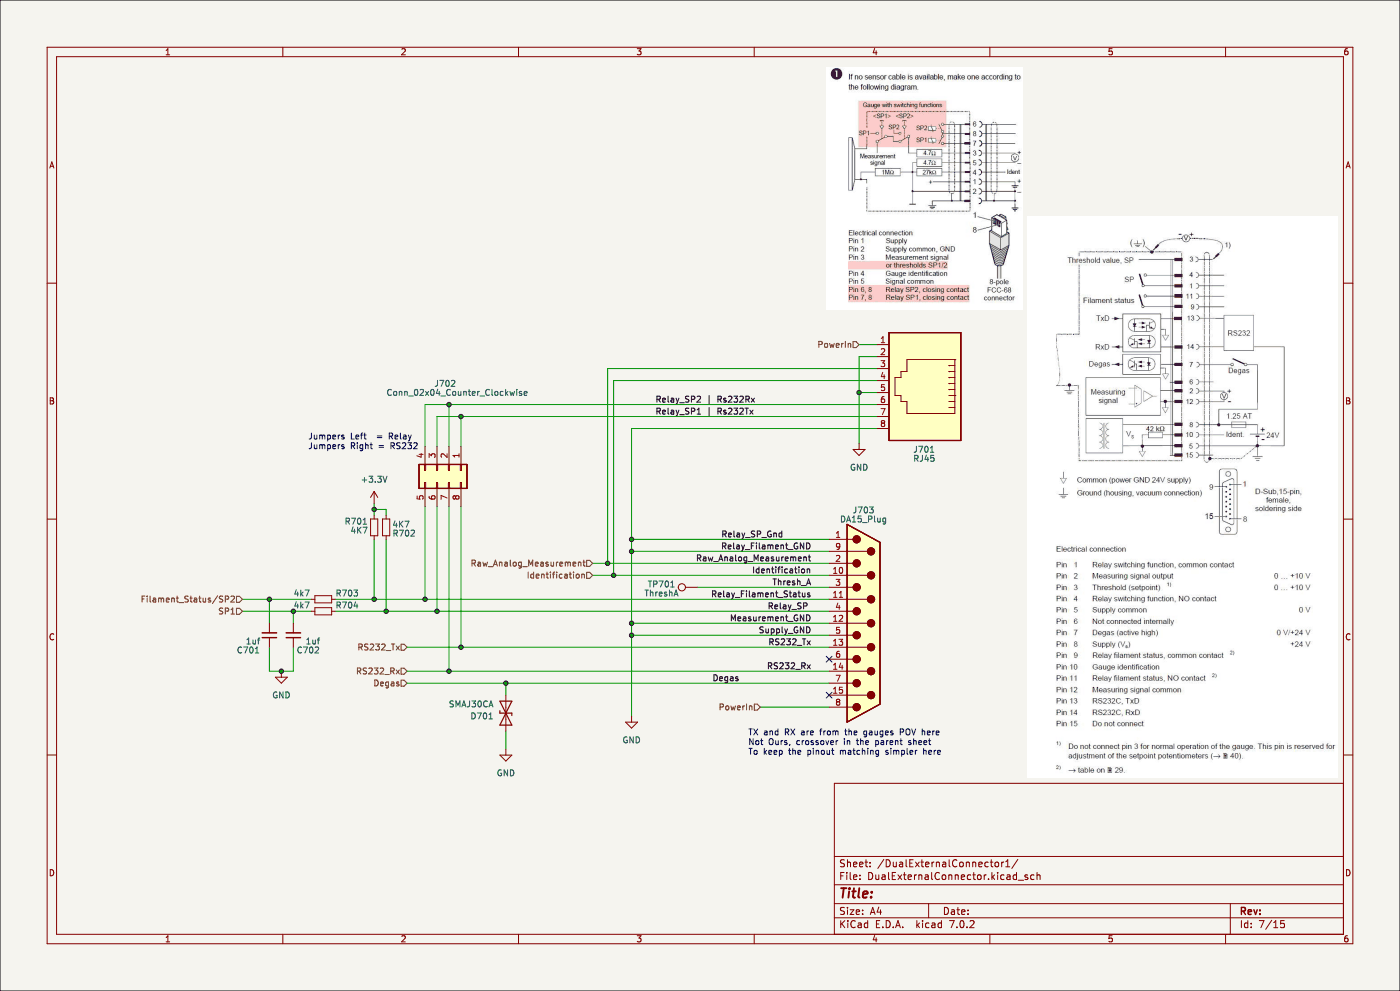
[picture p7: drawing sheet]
(kicad_sch (version 20230121) (generator eeschema)

 (paper "A4")

 (lib_symbols
  (symbol "Connector:DA15_Plug" (pin_names (offset 1.016) hide) (in_bom yes) (on_board yes)
   (property "Reference" "J" (at 0.508 21.59 0) (effects (font (size 1.27 1.27))))
   (property "Value" "DA15_Plug" (at 0 -22.225 0) (effects (font (size 1.27 1.27))))
   (property "Footprint" "" (at 0 0 0) (effects (font (size 1.27 1.27)) hide))
   (property "Datasheet" " ~" (at 0 0 0) (effects (font (size 1.27 1.27)) hide))
   (symbol "DA15_Plug_0_1"
    (circle (center -1.778 -17.78) (radius 0.762) (stroke (width 0) (type default)) (fill (type outline)))
    (circle (center -1.778 -12.7) (radius 0.762) (stroke (width 0) (type default)) (fill (type outline)))
    (circle (center -1.778 -7.62) (radius 0.762) (stroke (width 0) (type default)) (fill (type outline)))
    (circle (center -1.778 -2.54) (radius 0.762) (stroke (width 0) (type default)) (fill (type outline)))
    (circle (center -1.778 2.54) (radius 0.762) (stroke (width 0) (type default)) (fill (type outline)))
    (circle (center -1.778 7.62) (radius 0.762) (stroke (width 0) (type default)) (fill (type outline)))
    (circle (center -1.778 12.7) (radius 0.762) (stroke (width 0) (type default)) (fill (type outline)))
    (circle (center -1.778 17.78) (radius 0.762) (stroke (width 0) (type default)) (fill (type outline)))
    (polyline (pts (xy -3.81 -17.78) (xy -2.54 -17.78)) (stroke (width 0) (type default)) (fill (type none)))
    (polyline (pts (xy -3.81 -15.24) (xy 0.508 -15.24)) (stroke (width 0) (type default)) (fill (type none)))
    (polyline (pts (xy -3.81 -12.7) (xy -2.54 -12.7)) (stroke (width 0) (type default)) (fill (type none)))
    (polyline (pts (xy -3.81 -10.16) (xy 0.508 -10.16)) (stroke (width 0) (type default)) (fill (type none)))
    (polyline (pts (xy -3.81 -7.62) (xy -2.54 -7.62)) (stroke (width 0) (type default)) (fill (type none)))
    (polyline (pts (xy -3.81 -5.08) (xy 0.508 -5.08)) (stroke (width 0) (type default)) (fill (type none)))
    (polyline (pts (xy -3.81 -2.54) (xy -2.54 -2.54)) (stroke (width 0) (type default)) (fill (type none)))
    (polyline (pts (xy -3.81 0) (xy 0.508 0)) (stroke (width 0) (type default)) (fill (type none)))
    (polyline (pts (xy -3.81 2.54) (xy -2.54 2.54)) (stroke (width 0) (type default)) (fill (type none)))
    (polyline (pts (xy -3.81 5.08) (xy 0.508 5.08)) (stroke (width 0) (type default)) (fill (type none)))
    (polyline (pts (xy -3.81 7.62) (xy -2.54 7.62)) (stroke (width 0) (type default)) (fill (type none)))
    (polyline (pts (xy -3.81 10.16) (xy 0.508 10.16)) (stroke (width 0) (type default)) (fill (type none)))
    (polyline (pts (xy -3.81 12.7) (xy -2.54 12.7)) (stroke (width 0) (type default)) (fill (type none)))
    (polyline (pts (xy -3.81 15.24) (xy 0.508 15.24)) (stroke (width 0) (type default)) (fill (type none)))
    (polyline (pts (xy -3.81 17.78) (xy -2.54 17.78)) (stroke (width 0) (type default)) (fill (type none)))
    (polyline (pts (xy -3.81 -20.955) (xy 3.175 -17.145) (xy 3.175 17.145) (xy -3.81 20.955) (xy -3.81 -20.955)) (stroke (width 0.254) (type default)) (fill (type background)))
    (circle (center 1.27 -15.24) (radius 0.762) (stroke (width 0) (type default)) (fill (type outline)))
    (circle (center 1.27 -10.16) (radius 0.762) (stroke (width 0) (type default)) (fill (type outline)))
    (circle (center 1.27 -5.08) (radius 0.762) (stroke (width 0) (type default)) (fill (type outline)))
    (circle (center 1.27 0) (radius 0.762) (stroke (width 0) (type default)) (fill (type outline)))
    (circle (center 1.27 5.08) (radius 0.762) (stroke (width 0) (type default)) (fill (type outline)))
    (circle (center 1.27 10.16) (radius 0.762) (stroke (width 0) (type default)) (fill (type outline)))
    (circle (center 1.27 15.24) (radius 0.762) (stroke (width 0) (type default)) (fill (type outline))))
   (symbol "DA15_Plug_1_1"
    (pin passive line (at -7.62 -17.78 0) (length 3.81) (name "1" (effects (font (size 1.27 1.27)))) (number "1" (effects (font (size 1.27 1.27)))))
    (pin passive line (at -7.62 -10.16 0) (length 3.81) (name "P10" (effects (font (size 1.27 1.27)))) (number "10" (effects (font (size 1.27 1.27)))))
    (pin passive line (at -7.62 -5.08 0) (length 3.81) (name "P111" (effects (font (size 1.27 1.27)))) (number "11" (effects (font (size 1.27 1.27)))))
    (pin passive line (at -7.62 0 0) (length 3.81) (name "P12" (effects (font (size 1.27 1.27)))) (number "12" (effects (font (size 1.27 1.27)))))
    (pin passive line (at -7.62 5.08 0) (length 3.81) (name "P13" (effects (font (size 1.27 1.27)))) (number "13" (effects (font (size 1.27 1.27)))))
    (pin passive line (at -7.62 10.16 0) (length 3.81) (name "P14" (effects (font (size 1.27 1.27)))) (number "14" (effects (font (size 1.27 1.27)))))
    (pin passive line (at -7.62 15.24 0) (length 3.81) (name "P15" (effects (font (size 1.27 1.27)))) (number "15" (effects (font (size 1.27 1.27)))))
    (pin passive line (at -7.62 -12.7 0) (length 3.81) (name "2" (effects (font (size 1.27 1.27)))) (number "2" (effects (font (size 1.27 1.27)))))
    (pin passive line (at -7.62 -7.62 0) (length 3.81) (name "3" (effects (font (size 1.27 1.27)))) (number "3" (effects (font (size 1.27 1.27)))))
    (pin passive line (at -7.62 -2.54 0) (length 3.81) (name "4" (effects (font (size 1.27 1.27)))) (number "4" (effects (font (size 1.27 1.27)))))
    (pin passive line (at -7.62 2.54 0) (length 3.81) (name "5" (effects (font (size 1.27 1.27)))) (number "5" (effects (font (size 1.27 1.27)))))
    (pin passive line (at -7.62 7.62 0) (length 3.81) (name "6" (effects (font (size 1.27 1.27)))) (number "6" (effects (font (size 1.27 1.27)))))
    (pin passive line (at -7.62 12.7 0) (length 3.81) (name "7" (effects (font (size 1.27 1.27)))) (number "7" (effects (font (size 1.27 1.27)))))
    (pin passive line (at -7.62 17.78 0) (length 3.81) (name "8" (effects (font (size 1.27 1.27)))) (number "8" (effects (font (size 1.27 1.27)))))
    (pin passive line (at -7.62 -15.24 0) (length 3.81) (name "P9" (effects (font (size 1.27 1.27)))) (number "9" (effects (font (size 1.27 1.27)))))))
  (symbol "Connector:TestPoint" (pin_numbers hide) (pin_names (offset 0.762) hide) (in_bom yes) (on_board yes)
   (property "Reference" "TP" (at 0 6.858 0) (effects (font (size 1.27 1.27))))
   (property "Value" "TestPoint" (at 0 5.08 0) (effects (font (size 1.27 1.27))))
   (property "Footprint" "" (at 5.08 0 0) (effects (font (size 1.27 1.27)) hide))
   (property "Datasheet" "~" (at 5.08 0 0) (effects (font (size 1.27 1.27)) hide))
   (symbol "TestPoint_0_1"
    (circle (center 0 3.302) (radius 0.762) (stroke (width 0) (type default)) (fill (type none))))
   (symbol "TestPoint_1_1"
    (pin passive line (at 0 0 90) (length 2.54) (name "1" (effects (font (size 1.27 1.27)))) (number "1" (effects (font (size 1.27 1.27)))))))
  (symbol "Connector_Generic:Conn_02x04_Counter_Clockwise" (pin_names (offset 1.016) hide) (in_bom yes) (on_board yes)
   (property "Reference" "J" (at 1.27 5.08 0) (effects (font (size 1.27 1.27))))
   (property "Value" "Conn_02x04_Counter_Clockwise" (at 1.27 -7.62 0) (effects (font (size 1.27 1.27))))
   (property "Footprint" "" (at 0 0 0) (effects (font (size 1.27 1.27)) hide))
   (property "Datasheet" "~" (at 0 0 0) (effects (font (size 1.27 1.27)) hide))
   (symbol "Conn_02x04_Counter_Clockwise_1_1"
    (rectangle (start -1.27 -4.953) (end 0 -5.207) (stroke (width 0.1524) (type default)) (fill (type none)))
    (rectangle (start -1.27 -2.413) (end 0 -2.667) (stroke (width 0.1524) (type default)) (fill (type none)))
    (rectangle (start -1.27 0.127) (end 0 -0.127) (stroke (width 0.1524) (type default)) (fill (type none)))
    (rectangle (start -1.27 2.667) (end 0 2.413) (stroke (width 0.1524) (type default)) (fill (type none)))
    (rectangle (start -1.27 3.81) (end 3.81 -6.35) (stroke (width 0.254) (type default)) (fill (type background)))
    (rectangle (start 3.81 -4.953) (end 2.54 -5.207) (stroke (width 0.1524) (type default)) (fill (type none)))
    (rectangle (start 3.81 -2.413) (end 2.54 -2.667) (stroke (width 0.1524) (type default)) (fill (type none)))
    (rectangle (start 3.81 0.127) (end 2.54 -0.127) (stroke (width 0.1524) (type default)) (fill (type none)))
    (rectangle (start 3.81 2.667) (end 2.54 2.413) (stroke (width 0.1524) (type default)) (fill (type none)))
    (pin passive line (at -5.08 2.54 0) (length 3.81) (name "Pin_1" (effects (font (size 1.27 1.27)))) (number "1" (effects (font (size 1.27 1.27)))))
    (pin passive line (at -5.08 0 0) (length 3.81) (name "Pin_2" (effects (font (size 1.27 1.27)))) (number "2" (effects (font (size 1.27 1.27)))))
    (pin passive line (at -5.08 -2.54 0) (length 3.81) (name "Pin_3" (effects (font (size 1.27 1.27)))) (number "3" (effects (font (size 1.27 1.27)))))
    (pin passive line (at -5.08 -5.08 0) (length 3.81) (name "Pin_4" (effects (font (size 1.27 1.27)))) (number "4" (effects (font (size 1.27 1.27)))))
    (pin passive line (at 7.62 -5.08 180) (length 3.81) (name "Pin_5" (effects (font (size 1.27 1.27)))) (number "5" (effects (font (size 1.27 1.27)))))
    (pin passive line (at 7.62 -2.54 180) (length 3.81) (name "Pin_6" (effects (font (size 1.27 1.27)))) (number "6" (effects (font (size 1.27 1.27)))))
    (pin passive line (at 7.62 0 180) (length 3.81) (name "Pin_7" (effects (font (size 1.27 1.27)))) (number "7" (effects (font (size 1.27 1.27)))))
    (pin passive line (at 7.62 2.54 180) (length 3.81) (name "Pin_8" (effects (font (size 1.27 1.27)))) (number "8" (effects (font (size 1.27 1.27)))))))
  (symbol "PGD-Library:C_Small" (pin_numbers hide) (pin_names (offset 0.254) hide) (in_bom yes) (on_board yes)
   (property "Reference" "C" (at 0.254 1.778 0) (effects (font (size 1.27 1.27)) (justify left)))
   (property "Value" "C_Small" (at 0.254 -2.032 0) (effects (font (size 1.27 1.27)) (justify left)))
   (property "Footprint" "" (at 0 0 0) (effects (font (size 1.27 1.27)) hide))
   (property "Datasheet" "~" (at 0 0 0) (effects (font (size 1.27 1.27)) hide))
   (symbol "C_Small_0_1"
    (polyline (pts (xy -1.524 -0.508) (xy 1.524 -0.508)) (stroke (width 0.3302) (type default)) (fill (type none)))
    (polyline (pts (xy -1.524 0.508) (xy 1.524 0.508)) (stroke (width 0.3048) (type default)) (fill (type none))))
   (symbol "C_Small_1_1"
    (pin passive line (at 0 2.54 270) (length 2.032) (name "~" (effects (font (size 1.27 1.27)))) (number "1" (effects (font (size 1.27 1.27)))))
    (pin passive line (at 0 -2.54 90) (length 2.032) (name "~" (effects (font (size 1.27 1.27)))) (number "2" (effects (font (size 1.27 1.27)))))))
  (symbol "PGD-Library:D_TVS" (pin_numbers hide) (pin_names (offset 1.016) hide) (in_bom yes) (on_board yes)
   (property "Reference" "D" (at 0 2.54 0) (effects (font (size 1.27 1.27))))
   (property "Value" "D_TVS" (at 0 -2.54 0) (effects (font (size 1.27 1.27))))
   (property "Footprint" "" (at 0 0 0) (effects (font (size 1.27 1.27)) hide))
   (property "Datasheet" "~" (at 0 0 0) (effects (font (size 1.27 1.27)) hide))
   (symbol "D_TVS_0_1"
    (polyline (pts (xy 1.27 0) (xy -1.27 0)) (stroke (width 0) (type default)) (fill (type none)))
    (polyline (pts (xy 0.508 1.27) (xy 0 1.27) (xy 0 -1.27) (xy -0.508 -1.27)) (stroke (width 0.254) (type default)) (fill (type none)))
    (polyline (pts (xy -2.54 1.27) (xy -2.54 -1.27) (xy 2.54 1.27) (xy 2.54 -1.27) (xy -2.54 1.27)) (stroke (width 0.254) (type default)) (fill (type none))))
   (symbol "D_TVS_1_1"
    (pin passive line (at -3.81 0 0) (length 2.54) (name "A1" (effects (font (size 1.27 1.27)))) (number "1" (effects (font (size 1.27 1.27)))))
    (pin passive line (at 3.81 0 180) (length 2.54) (name "A2" (effects (font (size 1.27 1.27)))) (number "2" (effects (font (size 1.27 1.27)))))))
  (symbol "PGD-Library:RJ45" (pin_names (offset 1.016)) (in_bom yes) (on_board yes)
   (property "Reference" "J" (at -5.08 13.97 0) (effects (font (size 1.27 1.27)) (justify right)))
   (property "Value" "RJ45" (at 2.54 13.97 0) (effects (font (size 1.27 1.27)) (justify left)))
   (property "Footprint" "" (at 0 0.635 90) (effects (font (size 1.27 1.27)) hide))
   (property "Datasheet" "~" (at 0 0.635 90) (effects (font (size 1.27 1.27)) hide))
   (symbol "RJ45_0_1"
    (polyline (pts (xy -5.08 4.445) (xy -6.35 4.445)) (stroke (width 0) (type default)) (fill (type none)))
    (polyline (pts (xy -5.08 5.715) (xy -6.35 5.715)) (stroke (width 0) (type default)) (fill (type none)))
    (polyline (pts (xy -6.35 -3.175) (xy -5.08 -3.175) (xy -5.08 -3.175)) (stroke (width 0) (type default)) (fill (type none)))
    (polyline (pts (xy -6.35 -1.905) (xy -5.08 -1.905) (xy -5.08 -1.905)) (stroke (width 0) (type default)) (fill (type none)))
    (polyline (pts (xy -6.35 -0.635) (xy -5.08 -0.635) (xy -5.08 -0.635)) (stroke (width 0) (type default)) (fill (type none)))
    (polyline (pts (xy -6.35 0.635) (xy -5.08 0.635) (xy -5.08 0.635)) (stroke (width 0) (type default)) (fill (type none)))
    (polyline (pts (xy -6.35 1.905) (xy -5.08 1.905) (xy -5.08 1.905)) (stroke (width 0) (type default)) (fill (type none)))
    (polyline (pts (xy -5.08 3.175) (xy -6.35 3.175) (xy -6.35 3.175)) (stroke (width 0) (type default)) (fill (type none)))
    (polyline (pts (xy -6.35 -4.445) (xy -6.35 6.985) (xy 3.81 6.985) (xy 3.81 4.445) (xy 5.08 4.445) (xy 5.08 3.175) (xy 6.35 3.175) (xy 6.35 -0.635) (xy 5.08 -0.635) (xy 5.08 -1.905) (xy 3.81 -1.905) (xy 3.81 -4.445) (xy -6.35 -4.445) (xy -6.35 -4.445)) (stroke (width 0) (type default)) (fill (type none)))
    (rectangle (start 7.62 12.7) (end -7.62 -10.16) (stroke (width 0.254) (type default)) (fill (type background))))
   (symbol "RJ45_1_1"
    (pin passive line (at 10.16 -7.62 180) (length 2.54) (name "~" (effects (font (size 1.27 1.27)))) (number "1" (effects (font (size 1.27 1.27)))))
    (pin passive line (at 10.16 -5.08 180) (length 2.54) (name "~" (effects (font (size 1.27 1.27)))) (number "2" (effects (font (size 1.27 1.27)))))
    (pin passive line (at 10.16 -2.54 180) (length 2.54) (name "~" (effects (font (size 1.27 1.27)))) (number "3" (effects (font (size 1.27 1.27)))))
    (pin passive line (at 10.16 0 180) (length 2.54) (name "~" (effects (font (size 1.27 1.27)))) (number "4" (effects (font (size 1.27 1.27)))))
    (pin passive line (at 10.16 2.54 180) (length 2.54) (name "~" (effects (font (size 1.27 1.27)))) (number "5" (effects (font (size 1.27 1.27)))))
    (pin passive line (at 10.16 5.08 180) (length 2.54) (name "~" (effects (font (size 1.27 1.27)))) (number "6" (effects (font (size 1.27 1.27)))))
    (pin passive line (at 10.16 7.62 180) (length 2.54) (name "~" (effects (font (size 1.27 1.27)))) (number "7" (effects (font (size 1.27 1.27)))))
    (pin passive line (at 10.16 10.16 180) (length 2.54) (name "~" (effects (font (size 1.27 1.27)))) (number "8" (effects (font (size 1.27 1.27)))))))
  (symbol "PGD-Library:R_Small" (pin_numbers hide) (pin_names (offset 0.254) hide) (in_bom yes) (on_board yes)
   (property "Reference" "R" (at 0.762 0.508 0) (effects (font (size 1.27 1.27)) (justify left)))
   (property "Value" "R_Small" (at 0.762 -1.016 0) (effects (font (size 1.27 1.27)) (justify left)))
   (property "Footprint" "" (at 0 0 0) (effects (font (size 1.27 1.27)) hide))
   (property "Datasheet" "~" (at 0 0 0) (effects (font (size 1.27 1.27)) hide))
   (symbol "R_Small_0_1"
    (rectangle (start -0.762 1.778) (end 0.762 -1.778) (stroke (width 0.2032) (type default)) (fill (type none))))
   (symbol "R_Small_1_1"
    (pin passive line (at 0 2.54 270) (length 0.762) (name "~" (effects (font (size 1.27 1.27)))) (number "1" (effects (font (size 1.27 1.27)))))
    (pin passive line (at 0 -2.54 90) (length 0.762) (name "~" (effects (font (size 1.27 1.27)))) (number "2" (effects (font (size 1.27 1.27)))))))
  (symbol "power:+3.3V" (power) (pin_names (offset 0)) (in_bom yes) (on_board yes)
   (property "Reference" "#PWR" (at 0 -3.81 0) (effects (font (size 1.27 1.27)) hide))
   (property "Value" "+3.3V" (at 0 3.556 0) (effects (font (size 1.27 1.27))))
   (property "Footprint" "" (at 0 0 0) (effects (font (size 1.27 1.27)) hide))
   (property "Datasheet" "" (at 0 0 0) (effects (font (size 1.27 1.27)) hide))
   (symbol "+3.3V_0_1"
    (polyline (pts (xy -0.762 1.27) (xy 0 2.54)) (stroke (width 0) (type default)) (fill (type none)))
    (polyline (pts (xy 0 0) (xy 0 2.54)) (stroke (width 0) (type default)) (fill (type none)))
    (polyline (pts (xy 0 2.54) (xy 0.762 1.27)) (stroke (width 0) (type default)) (fill (type none))))
   (symbol "+3.3V_1_1"
    (pin power_in line (at 0 0 90) (length 0) hide (name "+3.3V" (effects (font (size 1.27 1.27)))) (number "1" (effects (font (size 1.27 1.27)))))))
  (symbol "power:GND" (power) (pin_names (offset 0)) (in_bom yes) (on_board yes)
   (property "Reference" "#PWR" (at 0 -6.35 0) (effects (font (size 1.27 1.27)) hide))
   (property "Value" "GND" (at 0 -3.81 0) (effects (font (size 1.27 1.27))))
   (property "Footprint" "" (at 0 0 0) (effects (font (size 1.27 1.27)) hide))
   (property "Datasheet" "" (at 0 0 0) (effects (font (size 1.27 1.27)) hide))
   (symbol "GND_0_1"
    (polyline (pts (xy 0 0) (xy 0 -1.27) (xy 1.27 -1.27) (xy 0 -2.54) (xy -1.27 -1.27) (xy 0 -1.27)) (stroke (width 0) (type default)) (fill (type none))))
   (symbol "GND_1_1"
    (pin power_in line (at 0 0 270) (length 0) hide (name "GND" (effects (font (size 1.27 1.27)))) (number "1" (effects (font (size 1.27 1.27))))))))

 (junction (at 133.985 132.08) (diameter 0) (color 0 0 0 0))
 (junction (at 133.985 114.3) (diameter 0) (color 0 0 0 0))
 (junction (at 128.905 119.38) (diameter 0) (color 0 0 0 0))
 (junction (at 133.985 116.84) (diameter 0) (color 0 0 0 0))
 (junction (at 97.79 88.265) (diameter 0) (color 0 0 0 0))
 (junction (at 95.25 142.24) (diameter 0) (color 0 0 0 0))
 (junction (at 90.17 127) (diameter 0) (color 0 0 0 0))
 (junction (at 79.375 127) (diameter 0) (color 0 0 0 0))
 (junction (at 182.245 83.185) (diameter 0) (color 0 0 0 0))
 (junction (at 62.23 129.54) (diameter 0) (color 0 0 0 0))
 (junction (at 92.71 129.54) (diameter 0) (color 0 0 0 0))
 (junction (at 59.69 142.24) (diameter 0) (color 0 0 0 0))
 (junction (at 95.25 85.725) (diameter 0) (color 0 0 0 0))
 (junction (at 133.985 134.62) (diameter 0) (color 0 0 0 0))
 (junction (at 107.315 144.78) (diameter 0) (color 0 0 0 0))
 (junction (at 57.15 127) (diameter 0) (color 0 0 0 0))
 (junction (at 130.175 121.92) (diameter 0) (color 0 0 0 0))
 (junction (at 81.915 129.54) (diameter 0) (color 0 0 0 0))
 (junction (at 79.375 107.95) (diameter 0) (color 0 0 0 0))
 (junction (at 97.79 137.16) (diameter 0) (color 0 0 0 0))

 (no_connect (at 175.895 147.32))
 (no_connect (at 175.895 139.7))

 (wire (pts (xy 92.71 88.265) (xy 97.79 88.265)) (stroke (width 0) (type default)))
 (wire (pts (xy 107.315 147.32) (xy 107.315 144.78)) (stroke (width 0) (type default)))
 (wire (pts (xy 62.23 129.54) (xy 66.04 129.54)) (stroke (width 0) (type default)))
 (wire (pts (xy 90.17 127) (xy 175.895 127)) (stroke (width 0) (type default)))
 (wire (pts (xy 92.71 88.265) (xy 92.71 94.615)) (stroke (width 0) (type default)))
 (wire (pts (xy 182.245 73.025) (xy 186.055 73.025)) (stroke (width 0) (type default)))
 (wire (pts (xy 62.23 129.54) (xy 62.23 132.08)) (stroke (width 0) (type default)))
 (wire (pts (xy 57.15 127) (xy 57.15 132.08)) (stroke (width 0) (type default)))
 (wire (pts (xy 79.375 107.95) (xy 79.375 109.22)) (stroke (width 0) (type default)))
 (wire (pts (xy 57.15 142.24) (xy 59.69 142.24)) (stroke (width 0) (type default)))
 (wire (pts (xy 86.36 142.24) (xy 95.25 142.24)) (stroke (width 0) (type default)))
 (wire (pts (xy 79.375 106.68) (xy 79.375 107.95)) (stroke (width 0) (type default)))
 (wire (pts (xy 175.895 114.3) (xy 133.985 114.3)) (stroke (width 0) (type default)))
 (wire (pts (xy 133.985 132.08) (xy 133.985 134.62)) (stroke (width 0) (type default)))
 (wire (pts (xy 107.315 154.94) (xy 107.315 158.75)) (stroke (width 0) (type default)))
 (wire (pts (xy 128.905 78.105) (xy 128.905 119.38)) (stroke (width 0) (type default)))
 (wire (pts (xy 186.055 90.805) (xy 133.985 90.805)) (stroke (width 0) (type default)))
 (wire (pts (xy 161.29 149.86) (xy 175.895 149.86)) (stroke (width 0) (type default)))
 (wire (pts (xy 97.79 88.265) (xy 186.055 88.265)) (stroke (width 0) (type default)))
 (wire (pts (xy 57.15 137.16) (xy 57.15 142.24)) (stroke (width 0) (type default)))
 (wire (pts (xy 133.985 90.805) (xy 133.985 114.3)) (stroke (width 0) (type default)))
 (wire (pts (xy 125.73 121.92) (xy 130.175 121.92)) (stroke (width 0) (type default)))
 (wire (pts (xy 95.25 107.315) (xy 95.25 142.24)) (stroke (width 0) (type default)))
 (wire (pts (xy 51.435 129.54) (xy 62.23 129.54)) (stroke (width 0) (type default)))
 (wire (pts (xy 130.175 80.645) (xy 130.175 121.92)) (stroke (width 0) (type default)))
 (wire (pts (xy 182.245 75.565) (xy 182.245 83.185)) (stroke (width 0) (type default)))
 (wire (pts (xy 71.12 127) (xy 79.375 127)) (stroke (width 0) (type default)))
 (wire (pts (xy 90.17 107.315) (xy 90.17 127)) (stroke (width 0) (type default)))
 (wire (pts (xy 182.245 83.185) (xy 182.245 93.98)) (stroke (width 0) (type default)))
 (wire (pts (xy 97.79 107.315) (xy 97.79 137.16)) (stroke (width 0) (type default)))
 (wire (pts (xy 81.915 129.54) (xy 92.71 129.54)) (stroke (width 0) (type default)))
 (wire (pts (xy 133.985 114.3) (xy 133.985 116.84)) (stroke (width 0) (type default)))
 (wire (pts (xy 95.25 142.24) (xy 175.895 142.24)) (stroke (width 0) (type default)))
 (wire (pts (xy 133.985 134.62) (xy 175.895 134.62)) (stroke (width 0) (type default)))
 (wire (pts (xy 133.985 116.84) (xy 133.985 132.08)) (stroke (width 0) (type default)))
 (wire (pts (xy 95.25 85.725) (xy 95.25 94.615)) (stroke (width 0) (type default)))
 (wire (pts (xy 133.985 151.765) (xy 133.985 134.62)) (stroke (width 0) (type default)))
 (wire (pts (xy 125.73 119.38) (xy 128.905 119.38)) (stroke (width 0) (type default)))
 (wire (pts (xy 86.36 144.78) (xy 107.315 144.78)) (stroke (width 0) (type default)))
 (wire (pts (xy 90.17 85.725) (xy 95.25 85.725)) (stroke (width 0) (type default)))
 (wire (pts (xy 97.79 88.265) (xy 97.79 94.615)) (stroke (width 0) (type default)))
 (wire (pts (xy 92.71 129.54) (xy 175.895 129.54)) (stroke (width 0) (type default)))
 (wire (pts (xy 51.435 127) (xy 57.15 127)) (stroke (width 0) (type default)))
 (wire (pts (xy 95.25 85.725) (xy 186.055 85.725)) (stroke (width 0) (type default)))
 (wire (pts (xy 130.175 121.92) (xy 175.895 121.92)) (stroke (width 0) (type default)))
 (wire (pts (xy 81.915 114.3) (xy 81.915 129.54)) (stroke (width 0) (type default)))
 (wire (pts (xy 182.245 83.185) (xy 186.055 83.185)) (stroke (width 0) (type default)))
 (wire (pts (xy 128.905 119.38) (xy 175.895 119.38)) (stroke (width 0) (type default)))
 (wire (pts (xy 97.79 137.16) (xy 175.895 137.16)) (stroke (width 0) (type default)))
 (wire (pts (xy 133.985 116.84) (xy 175.895 116.84)) (stroke (width 0) (type default)))
 (wire (pts (xy 57.15 127) (xy 66.04 127)) (stroke (width 0) (type default)))
 (wire (pts (xy 186.055 80.645) (xy 130.175 80.645)) (stroke (width 0) (type default)))
 (wire (pts (xy 79.375 114.3) (xy 79.375 127)) (stroke (width 0) (type default)))
 (wire (pts (xy 71.12 129.54) (xy 81.915 129.54)) (stroke (width 0) (type default)))
 (wire (pts (xy 81.915 109.22) (xy 81.915 107.95)) (stroke (width 0) (type default)))
 (wire (pts (xy 81.915 107.95) (xy 79.375 107.95)) (stroke (width 0) (type default)))
 (wire (pts (xy 79.375 127) (xy 90.17 127)) (stroke (width 0) (type default)))
 (wire (pts (xy 62.23 142.24) (xy 59.69 142.24)) (stroke (width 0) (type default)))
 (wire (pts (xy 92.71 107.315) (xy 92.71 129.54)) (stroke (width 0) (type default)))
 (wire (pts (xy 86.36 137.16) (xy 97.79 137.16)) (stroke (width 0) (type default)))
 (wire (pts (xy 186.055 78.105) (xy 128.905 78.105)) (stroke (width 0) (type default)))
 (wire (pts (xy 186.055 75.565) (xy 182.245 75.565)) (stroke (width 0) (type default)))
 (wire (pts (xy 90.17 85.725) (xy 90.17 94.615)) (stroke (width 0) (type default)))
 (wire (pts (xy 147.955 124.46) (xy 175.895 124.46)) (stroke (width 0) (type default)))
 (wire (pts (xy 62.23 137.16) (xy 62.23 142.24)) (stroke (width 0) (type default)))
 (wire (pts (xy 107.315 144.78) (xy 175.895 144.78)) (stroke (width 0) (type default)))
 (wire (pts (xy 133.985 132.08) (xy 175.895 132.08)) (stroke (width 0) (type default)))

 (image (at 250.825 105.41) (scale 1.11521)
  (data))
 (image (at 196.215 40.005) (scale 1.15085)
  (data))

 (text "RelayFilament_GND" (at 153.67 116.205 0) (effects (font (size 1.27 1.27)) (justify left bottom)))
 (text "Relay_SP_GND" (at 158.115 113.665 0) (effects (font (size 1.27 1.27)) (justify left bottom)))
 (text "TX and RX are from the gauges POV here\nNot Ours, crossover in the parent sheet\nTo keep the pinout matching simpler here" (at 158.75 160.02 0) (effects (font (size 1.27 1.27)) (justify left bottom)))
 (text "Measurement_GND" (at 154.305 131.445 0) (effects (font (size 1.27 1.27)) (justify left bottom)))
 (text "Supply_GND" (at 160.655 133.985 0) (effects (font (size 1.27 1.27)) (justify left bottom)))
 (text "Jumpers Left  = Relay\nJumpers Right = RS232" (at 65.405 95.25 0) (effects (font (size 1.27 1.27)) (justify left bottom)))

 (label "Relay_Filament_Status" (at 172.085 127 180) (fields_autoplaced) (effects (font (size 1.27 1.27)) (justify right bottom)))
 (label "Relay_SP2 | Rs232Rx" (at 139.065 85.725 0) (fields_autoplaced) (effects (font (size 1.27 1.27)) (justify left bottom)))
 (label "RS232_Tx" (at 172.085 137.16 180) (fields_autoplaced) (effects (font (size 1.27 1.27)) (justify right bottom)))
 (label "Relay_SP" (at 171.45 129.54 180) (fields_autoplaced) (effects (font (size 1.27 1.27)) (justify right bottom)))
 (label "Thresh_A" (at 172.085 124.46 180) (fields_autoplaced) (effects (font (size 1.27 1.27)) (justify right bottom)))
 (label "Raw_Analog_Measurement" (at 172.085 119.38 180) (fields_autoplaced) (effects (font (size 1.27 1.27)) (justify right bottom)))
 (label "Relay_SP1 | Rs232Tx" (at 139.065 88.265 0) (fields_autoplaced) (effects (font (size 1.27 1.27)) (justify left bottom)))
 (label "Degas" (at 156.845 144.78 180) (fields_autoplaced) (effects (font (size 1.27 1.27)) (justify right bottom)))
 (label "Identification" (at 172.085 121.92 180) (fields_autoplaced) (effects (font (size 1.27 1.27)) (justify right bottom)))
 (label "RS232_Rx" (at 172.085 142.24 180) (fields_autoplaced) (effects (font (size 1.27 1.27)) (justify right bottom)))

 (hierarchical_label "RS232_Rx" (shape input) (at 86.36 142.24 180) (fields_autoplaced) (effects (font (size 1.27 1.27)) (justify right)))
 (hierarchical_label "SP1" (shape input) (at 51.435 129.54 180) (fields_autoplaced) (effects (font (size 1.27 1.27)) (justify right)))
 (hierarchical_label "Filament_Status{slash}SP2" (shape input) (at 51.435 127 180) (fields_autoplaced) (effects (font (size 1.27 1.27)) (justify right)))
 (hierarchical_label "PowerIn" (shape input) (at 161.29 149.86 180) (fields_autoplaced) (effects (font (size 1.27 1.27)) (justify right)))
 (hierarchical_label "Raw_Analog_Measurement" (shape input) (at 125.73 119.38 180) (fields_autoplaced) (effects (font (size 1.27 1.27)) (justify right)))
 (hierarchical_label "Degas" (shape input) (at 86.36 144.78 180) (fields_autoplaced) (effects (font (size 1.27 1.27)) (justify right)))
 (hierarchical_label "PowerIn" (shape input) (at 182.245 73.025 180) (fields_autoplaced) (effects (font (size 1.27 1.27)) (justify right)))
 (hierarchical_label "RS232_Tx" (shape input) (at 86.36 137.16 180) (fields_autoplaced) (effects (font (size 1.27 1.27)) (justify right)))
 (hierarchical_label "Identification" (shape input) (at 125.73 121.92 180) (fields_autoplaced) (effects (font (size 1.27 1.27)) (justify right)))

 (symbol (lib_id "Connector:DA15_Plug") (at 183.515 132.08 0) (mirror x) (unit 1) (in_bom yes) (on_board yes) (dnp no)
  (property "Reference" "J1003" (at 183.1975 108.1151 0) (effects (font (size 1.27 1.27))))
  (property "Value" "DA15_Plug" (at 183.1975 110.0361 0) (effects (font (size 1.27 1.27))))
  (property "Footprint" "easyeda2kicad2:DSUB-TH_Z-SUBDRBM602A002" (at 183.515 132.08 0) (effects (font (size 1.27 1.27)) hide))
  (property "Datasheet" "https://www.lcsc.com/product-detail/D-Sub-DVI-HDMI-Connectors_Nextron-Nextronics-Engineering-Z-SUBDRBM602A002_C235810.html" (at 183.515 132.08 0) (effects (font (size 1.27 1.27)) hide))
  (property "LCSC Part" "C235810" (at 183.515 132.08 0) (effects (font (size 1.27 1.27)) hide))
  (property "JLC Part" "Extended Part" (at 183.515 132.08 0) (effects (font (size 1.27 1.27)) hide))
  (property "Mfg Part" "DSUB-TH_Z-SUBDRBM602A002" (at 183.515 132.08 0) (effects (font (size 1.27 1.27)) hide)) (pin "1") (pin "10") (pin "11") (pin "12") (pin "13") (pin "14") (pin "15") (pin "2") (pin "3") (pin "4") (pin "5") (pin "6") (pin "7") (pin "8") (pin "9")
  (instances (project "PiraniGaugeDisplay" (path "" (reference "J1003") (unit 1)) (path "" (reference "J703") (unit 1)))))

 (symbol (lib_id "PGD-Library:C_Small") (at 57.15 134.62 180) (unit 1) (in_bom yes) (on_board yes) (dnp no)
  (property "Reference" "C1001" (at 50.165 137.795 0) (effects (font (size 1.27 1.27)) (justify right)))
  (property "Value" "1uf" (at 52.07 135.89 0) (effects (font (size 1.27 1.27)) (justify right)))
  (property "Footprint" "Capacitor_SMD:C_0805_2012Metric" (at 57.15 134.62 0) (effects (font (size 1.27 1.27)) hide))
  (property "Datasheet" "~" (at 57.15 134.62 0) (effects (font (size 1.27 1.27)) hide))
  (property "JLC Part" "C28323" (at 57.15 134.62 90) (effects (font (size 1.27 1.27)) hide))
  (property "LCSC Part" "Basic Part" (at 57.15 134.62 90) (effects (font (size 1.27 1.27)) hide)) (pin "1") (pin "2")
  (instances (project "PiraniGaugeDisplay" (path "" (reference "C1001") (unit 1)) (path "" (reference "C701") (unit 1)))))

 (symbol (lib_id "power:+3.3V") (at 79.375 106.68 0) (unit 1) (in_bom yes) (on_board yes) (dnp no)
  (property "Reference" "#PWR01002" (at 79.375 110.49 0) (effects (font (size 1.27 1.27)) hide))
  (property "Value" "+3.3V" (at 79.375 101.6 0) (effects (font (size 1.27 1.27))))
  (property "Footprint" "" (at 79.375 106.68 0) (effects (font (size 1.27 1.27)) hide))
  (property "Datasheet" "" (at 79.375 106.68 0) (effects (font (size 1.27 1.27)) hide)) (pin "1")
  (instances (project "PiraniGaugeDisplay" (path "" (reference "#PWR01002") (unit 1)) (path "" (reference "#PWR0702") (unit 1)))))

 (symbol (lib_id "PGD-Library:D_TVS") (at 107.315 151.13 270) (unit 1) (in_bom yes) (on_board yes) (dnp no)
  (property "Reference" "D1001" (at 104.775 151.765 90) (effects (font (size 1.27 1.27)) (justify right)))
  (property "Value" "SMAJ30CA" (at 104.775 149.225 90) (effects (font (size 1.27 1.27)) (justify right)))
  (property "Footprint" "Diode_SMD:D_SMA" (at 107.315 151.13 0) (effects (font (size 1.27 1.27)) hide))
  (property "Datasheet" "~" (at 107.315 151.13 0) (effects (font (size 1.27 1.27)) hide))
  (property "LCSC Part" "C83322" (at 107.315 151.13 90) (effects (font (size 1.27 1.27)) hide))
  (property "JLC Part" "Extended Part" (at 107.315 151.13 90) (effects (font (size 1.27 1.27)) hide)) (pin "1") (pin "2")
  (instances (project "PiraniGaugeDisplay" (path "" (reference "D1001") (unit 1)) (path "" (reference "D701") (unit 1)))))

 (symbol (lib_id "PGD-Library:R_Small") (at 81.915 111.76 0) (unit 1) (in_bom yes) (on_board yes) (dnp no)
  (property "Reference" "R1002" (at 85.725 113.03 0) (effects (font (size 1.27 1.27))))
  (property "Value" "4K7" (at 85.09 111.125 0) (effects (font (size 1.27 1.27))))
  (property "Footprint" "Resistor_SMD:R_0805_2012Metric" (at 81.915 111.76 0) (effects (font (size 1.27 1.27)) hide))
  (property "Datasheet" "~" (at 81.915 111.76 0) (effects (font (size 1.27 1.27)) hide))
  (property "LCSC Part" "C17673" (at 81.915 111.76 90) (effects (font (size 1.27 1.27)) hide))
  (property "JLC Part" "Basic Part" (at 81.915 111.76 90) (effects (font (size 1.27 1.27)) hide)) (pin "1") (pin "2")
  (instances (project "PiraniGaugeDisplay" (path "" (reference "R1002") (unit 1)) (path "" (reference "R702") (unit 1)))))

 (symbol (lib_id "power:GND") (at 107.315 158.75 0) (unit 1) (in_bom yes) (on_board yes) (dnp no) (fields_autoplaced)
  (property "Reference" "#PWR01005" (at 107.315 165.1 0) (effects (font (size 1.27 1.27)) hide))
  (property "Value" "GND" (at 107.315 163.83 0) (effects (font (size 1.27 1.27))))
  (property "Footprint" "" (at 107.315 158.75 0) (effects (font (size 1.27 1.27)) hide))
  (property "Datasheet" "" (at 107.315 158.75 0) (effects (font (size 1.27 1.27)) hide)) (pin "1")
  (instances (project "PiraniGaugeDisplay" (path "" (reference "#PWR01005") (unit 1)) (path "" (reference "#PWR0705") (unit 1)))))

 (symbol (lib_id "power:GND") (at 182.245 93.98 0) (unit 1) (in_bom yes) (on_board yes) (dnp no) (fields_autoplaced)
  (property "Reference" "#PWR01001" (at 182.245 100.33 0) (effects (font (size 1.27 1.27)) hide))
  (property "Value" "GND" (at 182.245 99.06 0) (effects (font (size 1.27 1.27))))
  (property "Footprint" "" (at 182.245 93.98 0) (effects (font (size 1.27 1.27)) hide))
  (property "Datasheet" "" (at 182.245 93.98 0) (effects (font (size 1.27 1.27)) hide)) (pin "1")
  (instances (project "PiraniGaugeDisplay" (path "" (reference "#PWR01001") (unit 1)) (path "" (reference "#PWR0701") (unit 1)))))

 (symbol (lib_id "PGD-Library:R_Small") (at 68.58 127 270) (unit 1) (in_bom yes) (on_board yes) (dnp no)
  (property "Reference" "R1003" (at 71.12 125.73 90) (effects (font (size 1.27 1.27)) (justify left)))
  (property "Value" "4k7" (at 62.23 125.73 90) (effects (font (size 1.27 1.27)) (justify left)))
  (property "Footprint" "Resistor_SMD:R_0402_1005Metric" (at 68.58 127 0) (effects (font (size 1.27 1.27)) hide))
  (property "Datasheet" "~" (at 68.58 127 0) (effects (font (size 1.27 1.27)) hide))
  (property "LCSC Part" "C25900" (at 68.58 127 0) (effects (font (size 1.27 1.27)) hide))
  (property "JLC Part" "Basic Part" (at 68.58 127 0) (effects (font (size 1.27 1.27)) hide)) (pin "1") (pin "2")
  (instances (project "PiraniGaugeDisplay" (path "" (reference "R1003") (unit 1)) (path "" (reference "R703") (unit 1)))))

 (symbol (lib_id "PGD-Library:RJ45") (at 196.215 80.645 180) (unit 1) (in_bom yes) (on_board yes) (dnp no)
  (property "Reference" "J1001" (at 193.675 95.25 0) (effects (font (size 1.27 1.27)) (justify right)))
  (property "Value" "RJ45" (at 193.675 97.171 0) (effects (font (size 1.27 1.27)) (justify right)))
  (property "Footprint" "SamacSys_Parts:55551621" (at 196.215 81.28 90) (effects (font (size 1.27 1.27)) hide))
  (property "Datasheet" "~" (at 196.215 81.28 90) (effects (font (size 1.27 1.27)) hide))
  (property "MPN" "5555162-1" (at 196.215 80.645 0) (effects (font (size 1.27 1.27)) hide))
  (property "LCSC Part" "C305976" (at 196.215 80.645 0) (effects (font (size 1.27 1.27)) hide))
  (property "JLC Part" "Extended Part" (at 196.215 80.645 0) (effects (font (size 1.27 1.27)) hide)) (pin "1") (pin "2") (pin "3") (pin "4") (pin "5") (pin "6") (pin "7") (pin "8")
  (instances (project "PiraniGaugeDisplay" (path "" (reference "J1001") (unit 1)) (path "" (reference "J701") (unit 1)))))

 (symbol (lib_id "Connector:TestPoint") (at 147.955 124.46 90) (unit 1) (in_bom yes) (on_board yes) (dnp no)
  (property "Reference" "TP1001" (at 140.335 123.809 90) (effects (font (size 1.27 1.27))))
  (property "Value" "ThreshA" (at 140.335 125.73 90) (effects (font (size 1.27 1.27))))
  (property "Footprint" "TestPoint:TestPoint_Pad_2.0x2.0mm" (at 147.955 119.38 0) (effects (font (size 1.27 1.27)) hide))
  (property "Datasheet" "~" (at 147.955 119.38 0) (effects (font (size 1.27 1.27)) hide)) (pin "1")
  (instances (project "PiraniGaugeDisplay" (path "" (reference "TP1001") (unit 1)) (path "" (reference "TP701") (unit 1)))))

 (symbol (lib_id "PGD-Library:R_Small") (at 68.58 129.54 270) (unit 1) (in_bom yes) (on_board yes) (dnp no)
  (property "Reference" "R1004" (at 71.12 128.27 90) (effects (font (size 1.27 1.27)) (justify left)))
  (property "Value" "4k7" (at 62.23 128.27 90) (effects (font (size 1.27 1.27)) (justify left)))
  (property "Footprint" "Resistor_SMD:R_0402_1005Metric" (at 68.58 129.54 0) (effects (font (size 1.27 1.27)) hide))
  (property "Datasheet" "~" (at 68.58 129.54 0) (effects (font (size 1.27 1.27)) hide))
  (property "LCSC Part" "C25900" (at 68.58 129.54 0) (effects (font (size 1.27 1.27)) hide))
  (property "JLC Part" "Basic Part" (at 68.58 129.54 0) (effects (font (size 1.27 1.27)) hide)) (pin "1") (pin "2")
  (instances (project "PiraniGaugeDisplay" (path "" (reference "R1004") (unit 1)) (path "" (reference "R704") (unit 1)))))

 (symbol (lib_id "PGD-Library:C_Small") (at 62.23 134.62 180) (unit 1) (in_bom yes) (on_board yes) (dnp no)
  (property "Reference" "C1002" (at 62.865 137.795 0) (effects (font (size 1.27 1.27)) (justify right)))
  (property "Value" "1uf" (at 64.77 135.89 0) (effects (font (size 1.27 1.27)) (justify right)))
  (property "Footprint" "Capacitor_SMD:C_0805_2012Metric" (at 62.23 134.62 0) (effects (font (size 1.27 1.27)) hide))
  (property "Datasheet" "~" (at 62.23 134.62 0) (effects (font (size 1.27 1.27)) hide))
  (property "JLC Part" "C28323" (at 62.23 134.62 90) (effects (font (size 1.27 1.27)) hide))
  (property "LCSC Part" "Basic Part" (at 62.23 134.62 90) (effects (font (size 1.27 1.27)) hide)) (pin "1") (pin "2")
  (instances (project "PiraniGaugeDisplay" (path "" (reference "C1002") (unit 1)) (path "" (reference "C702") (unit 1)))))

 (symbol (lib_id "PGD-Library:R_Small") (at 79.375 111.76 180) (unit 1) (in_bom yes) (on_board yes) (dnp no)
  (property "Reference" "R1001" (at 75.565 110.49 0) (effects (font (size 1.27 1.27))))
  (property "Value" "4K7" (at 76.2 112.395 0) (effects (font (size 1.27 1.27))))
  (property "Footprint" "Resistor_SMD:R_0805_2012Metric" (at 79.375 111.76 0) (effects (font (size 1.27 1.27)) hide))
  (property "Datasheet" "~" (at 79.375 111.76 0) (effects (font (size 1.27 1.27)) hide))
  (property "LCSC Part" "C17673" (at 79.375 111.76 90) (effects (font (size 1.27 1.27)) hide))
  (property "JLC Part" "Basic Part" (at 79.375 111.76 90) (effects (font (size 1.27 1.27)) hide)) (pin "1") (pin "2")
  (instances (project "PiraniGaugeDisplay" (path "" (reference "R1001") (unit 1)) (path "" (reference "R701") (unit 1)))))

 (symbol (lib_id "power:GND") (at 133.985 151.765 0) (unit 1) (in_bom yes) (on_board yes) (dnp no) (fields_autoplaced)
  (property "Reference" "#PWR01004" (at 133.985 158.115 0) (effects (font (size 1.27 1.27)) hide))
  (property "Value" "GND" (at 133.985 156.845 0) (effects (font (size 1.27 1.27))))
  (property "Footprint" "" (at 133.985 151.765 0) (effects (font (size 1.27 1.27)) hide))
  (property "Datasheet" "" (at 133.985 151.765 0) (effects (font (size 1.27 1.27)) hide)) (pin "1")
  (instances (project "PiraniGaugeDisplay" (path "" (reference "#PWR01004") (unit 1)) (path "" (reference "#PWR0704") (unit 1)))))

 (symbol (lib_id "power:GND") (at 59.69 142.24 0) (unit 1) (in_bom yes) (on_board yes) (dnp no) (fields_autoplaced)
  (property "Reference" "#PWR01003" (at 59.69 148.59 0) (effects (font (size 1.27 1.27)) hide))
  (property "Value" "GND" (at 59.69 147.32 0) (effects (font (size 1.27 1.27))))
  (property "Footprint" "" (at 59.69 142.24 0) (effects (font (size 1.27 1.27)) hide))
  (property "Datasheet" "" (at 59.69 142.24 0) (effects (font (size 1.27 1.27)) hide)) (pin "1")
  (instances (project "PiraniGaugeDisplay" (path "" (reference "#PWR01003") (unit 1)) (path "" (reference "#PWR0703") (unit 1)))))

 (symbol (lib_id "Connector_Generic:Conn_02x04_Counter_Clockwise") (at 95.25 99.695 270) (unit 1) (in_bom yes) (on_board yes) (dnp no)
  (property "Reference" "J1002" (at 92.075 81.28 90) (effects (font (size 1.27 1.27)) (justify left)))
  (property "Value" "Conn_02x04_Counter_Clockwise" (at 81.915 83.201 90) (effects (font (size 1.27 1.27)) (justify left)))
  (property "Footprint" "Connector_PinHeader_2.54mm:PinHeader_2x04_P2.54mm_Vertical" (at 95.25 99.695 0) (effects (font (size 1.27 1.27)) hide))
  (property "Datasheet" "~" (at 95.25 99.695 0) (effects (font (size 1.27 1.27)) hide)) (pin "1") (pin "2") (pin "3") (pin "4") (pin "5") (pin "6") (pin "7") (pin "8")
  (instances (project "PiraniGaugeDisplay" (path "" (reference "J1002") (unit 1)) (path "" (reference "J702") (unit 1))))))
